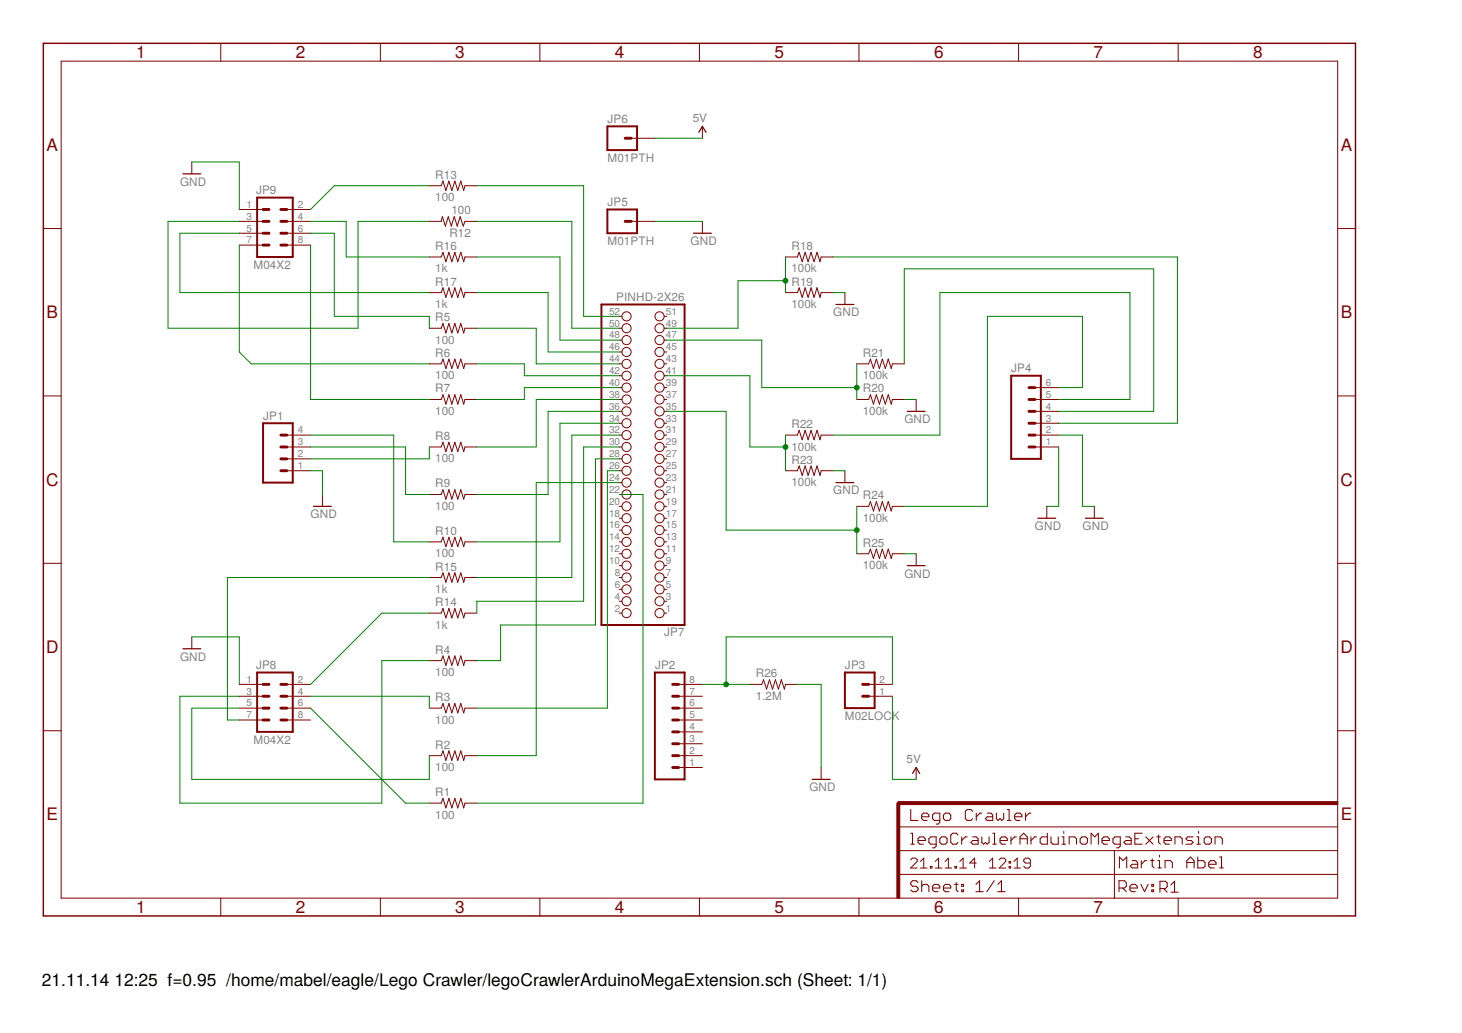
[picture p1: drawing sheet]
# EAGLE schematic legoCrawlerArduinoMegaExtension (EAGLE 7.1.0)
Lego Crawler
CNAME: Lego Crawler; CREVISION: R1; DESIGNER: Martin Abel

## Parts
JP1  M04JST  [1X04-1.5MM_JST]
JP2  M08  [1X08_ROUND]
JP3  M02LOCK  [1X02_LOCK]
JP4  M06LOCK  [1X06_LOCK]
JP5  M01PTH  [1X01]
JP6  M01PTH  [1X01]
JP7  PINHD-2X26  [2X26]
JP8  M04X2  [2X4]
JP9  M04X2  [2X4]
R1  100  10OHM-1/4W-5%(PTH)  [AXIAL-0.3]
R2  100  10OHM-1/4W-5%(PTH)  [AXIAL-0.3]
R3  100  10OHM-1/4W-5%(PTH)  [AXIAL-0.3]
R4  100  10OHM-1/4W-5%(PTH)  [AXIAL-0.3]
R5  100  10OHM-1/4W-5%(PTH)  [AXIAL-0.3]
R6  100  10OHM-1/4W-5%(PTH)  [AXIAL-0.3]
R7  100  10OHM-1/4W-5%(PTH)  [AXIAL-0.3]
R8  100  10OHM-1/4W-5%(PTH)  [AXIAL-0.3]
R9  100  10OHM-1/4W-5%(PTH)  [AXIAL-0.3]
R10  100  10OHM-1/4W-5%(PTH)  [AXIAL-0.3]
R12  100  10OHM-1/4W-5%(PTH)  [AXIAL-0.3]
R13  100  10OHM-1/4W-5%(PTH)  [AXIAL-0.3]
R14  1k  1KOHM-1/4W-5%(PTH)  [AXIAL-0.3]
R15  1k  1KOHM-1/4W-5%(PTH)  [AXIAL-0.3]
R16  1k  1KOHM-1/4W-5%(PTH)  [AXIAL-0.3]
R17  1k  1KOHM-1/4W-5%(PTH)  [AXIAL-0.3]
R18  100k  100KOHM-1/4W-5%(PTH)  [AXIAL-0.3]
R19  100k  100KOHM-1/4W-5%(PTH)  [AXIAL-0.3]
R20  100k  100KOHM-1/4W-5%(PTH)  [AXIAL-0.3]
R21  100k  100KOHM-1/4W-5%(PTH)  [AXIAL-0.3]
R22  100k  100KOHM-1/4W-5%(PTH)  [AXIAL-0.3]
R23  100k  100KOHM-1/4W-5%(PTH)  [AXIAL-0.3]
R24  100k  100KOHM-1/4W-5%(PTH)  [AXIAL-0.3]
R25  100k  100KOHM-1/4W-5%(PTH)  [AXIAL-0.3]
R26  1.2M  1.2MOHMS-1/10W-1%(0603)  [0603-RES]

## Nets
5V: JP3.1 JP6.1
GND: JP1.1 JP4.1 JP4.2 JP5.1 JP8.1 JP9.1 R19.P$2 R20.P$2 R23.P$2 R25.P$2 R26.2
N$1: JP4.3 R18.P$2
N$2: JP4.4 R21.P$2
N$3: JP4.5 R22.P$2
N$4: JP4.6 R24.P$2
N$5: JP7.49 R18.P$1 R19.P$1
N$6: JP7.41 R22.P$1 R23.P$1
N$7: JP7.47 R20.P$1 R21.P$1
N$8: JP7.35 R24.P$1 R25.P$1
N$9: JP2.8 JP3.2 R26.1
N$10: JP7.52 R13.P$2
N$11: JP7.50 R12.P$1
N$12: JP7.48 R16.P$2
N$13: JP7.46 R17.P$2
N$14: JP7.44 R5.P$2
N$15: JP7.42 R6.P$2
N$16: JP7.40 R7.P$2
N$17: JP7.38 R8.P$2
N$18: JP7.36 R9.P$2
N$19: JP7.34 R10.P$2
N$20: JP7.32 R15.P$2
N$21: JP7.30 R14.P$2
N$22: JP7.28 R4.P$2
N$23: JP7.26 R3.P$2
N$24: JP7.24 R2.P$2
N$25: JP8.7 R15.P$1
N$26: JP7.22 R1.P$2
N$27: JP9.2 R13.P$1
N$28: JP9.3 R12.P$2
N$29: JP9.4 R16.P$1
N$30: JP9.5 R17.P$1
N$31: JP9.6 R5.P$1
N$32: JP9.7 R6.P$1
N$33: JP9.8 R7.P$1
N$34: JP1.2 R8.P$1
N$35: JP1.3 R9.P$1
N$36: JP1.4 R10.P$1
N$37: JP8.2 R14.P$1
N$38: JP8.3 R4.P$1
N$39: JP8.4 R3.P$1
N$40: JP8.5 R2.P$1
N$41: JP8.6 R1.P$1
Unconnected: JP2.1 JP2.2 JP2.3 JP2.4 JP2.5 JP2.6 JP2.7 JP7.1 JP7.2 JP7.3 JP7.4 JP7.5 JP7.6 JP7.7 JP7.8 JP7.9 JP7.10 JP7.11 JP7.12 JP7.13 JP7.14 JP7.15 JP7.16 JP7.17 JP7.18 JP7.19 JP7.20 JP7.21 JP7.23 JP7.25 JP7.27 JP7.29 JP7.31 JP7.33 JP7.37 JP7.39 JP7.43 JP7.45 JP7.51 JP8.8

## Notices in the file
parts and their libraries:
SparkFun-Resistors: Licensing: Creative Commons ShareAlike 4.0 International - https://creativecommons.org/licenses/by-sa/4.0
